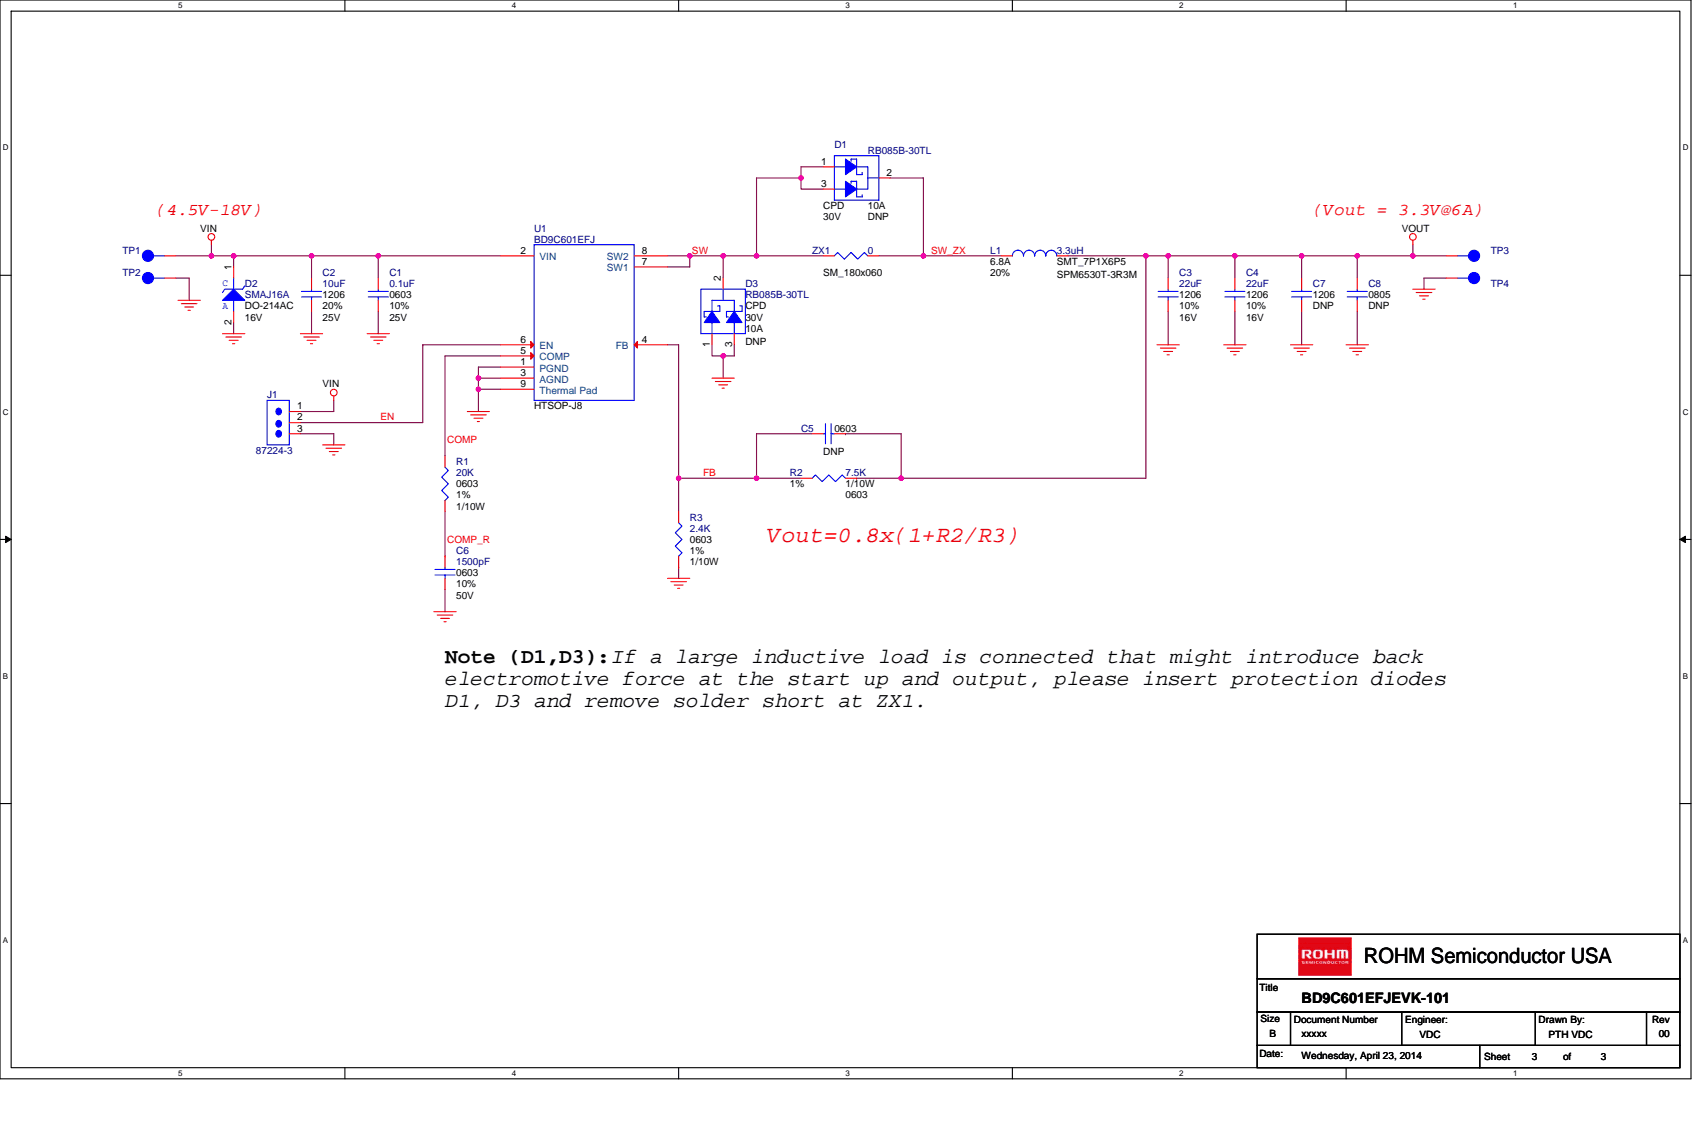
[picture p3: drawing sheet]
# OrCAD Capture schematic BD9C601EFJEVK-101_SCH_REV00_2014-04-23.DSN

## Sheets
1 P03: BD9C601EFJ EVAL: size B; title: BD9C601EFJEVK-101; rev: 00; note: xxxxx
2 P02: PAGE INDEX: title: PAGE INDEX
3 P01: TITLE & REV. HISTORY: title: TITLE & REVISION HISTORY; note: xxxx

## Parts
C1  0.1uF  [C0603]
C2  10uF  [C1206]
C3  22uF  [C1206]
C4  22uF  [C1206]
C5  Val  [C0603]
C6  1500pF  [C0603]
C7  Val  [C1206]
C8  Val  [C0805]
D1  RB085B-30TL  [CPD]
D2  SMAJ16A  [DO-214AC]
D3  RB085B-30TL  [CPD]
J1  87224-3  [HDR_THVT_1X3_100]
L1  3.3uH  [SMT_7P1X6P5]
R1  20K  [R0603]
R2  7.5K  [R0603]
R3  2.4K  [R0603]
TP1  TP_63Mil_TH  [TP_TH]
TP2  TP_63Mil_TH  [TP_TH]
TP3  TP_63Mil_TH  [TP_TH]
TP4  TP_63Mil_TH  [TP_TH]
U1  BD9C601EFJ  [HTSOP-J8]
ZX1  0  [SM_180x060]

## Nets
GND: C1.2 C2.2 C3.2 C4.2 C6.2 C7.2 C8.2 D2.2(A) D3.1 D3.3 J1.3 R3.2 TP2.1 TP4.1 U1.1(PGND) U1.3(AGND) U1.9(Thermal_Pad)
VIN: C1.1 C2.1 D2.1(C) J1.1 TP1.1 U1.2(VIN)
COMP: R1.1 U1.5(COMP)
COMP_R: C6.1 R1.2
EN: J1.2 U1.6(EN)
FB: C5.1 R2.1 R3.1 U1.4(FB)
SW: D1.1 D1.3 D3.2 U1.7(SW1) U1.8(SW2) ZX1.1
SW_ZX: D1.2 L1.1 ZX1.2
VOUT: C3.1 C4.1 C5.2 C7.1 C8.1 L1.2 R2.2 TP3.1

## Notes on the sheets
sheet 1
- (4.5V-18V)
- (Vout = 3.3V@6A)
- Vout=0.8x(1+R2/R3)
- Note (D1,D3):
- If a large inductive load is connected that might introduce back
- electromotive force at the start up and output, please insert protection diodes
- D1, D3 and remove solder short at ZX1.
sheet 2
- PAGE
- PAGE CONTENT
- 01
- TITLE & REV. HISTORY
- 02
- PAGE INDEX
- 03
- BD9C601EFJEVK-101
sheet 3
- ROHM
- BD9C601EFJ EVALUATION BOARD
- Revision History
- (preliminary)
- REVISION
- DATE
- COMMENT
- Rev 00
- 2014-01-06
- Initial release
- 2014-02-12
- Change P/N of U1 to BD9C601EFJ
- 2014-04-23
- Change P/N of D2 to SMAJ16A
